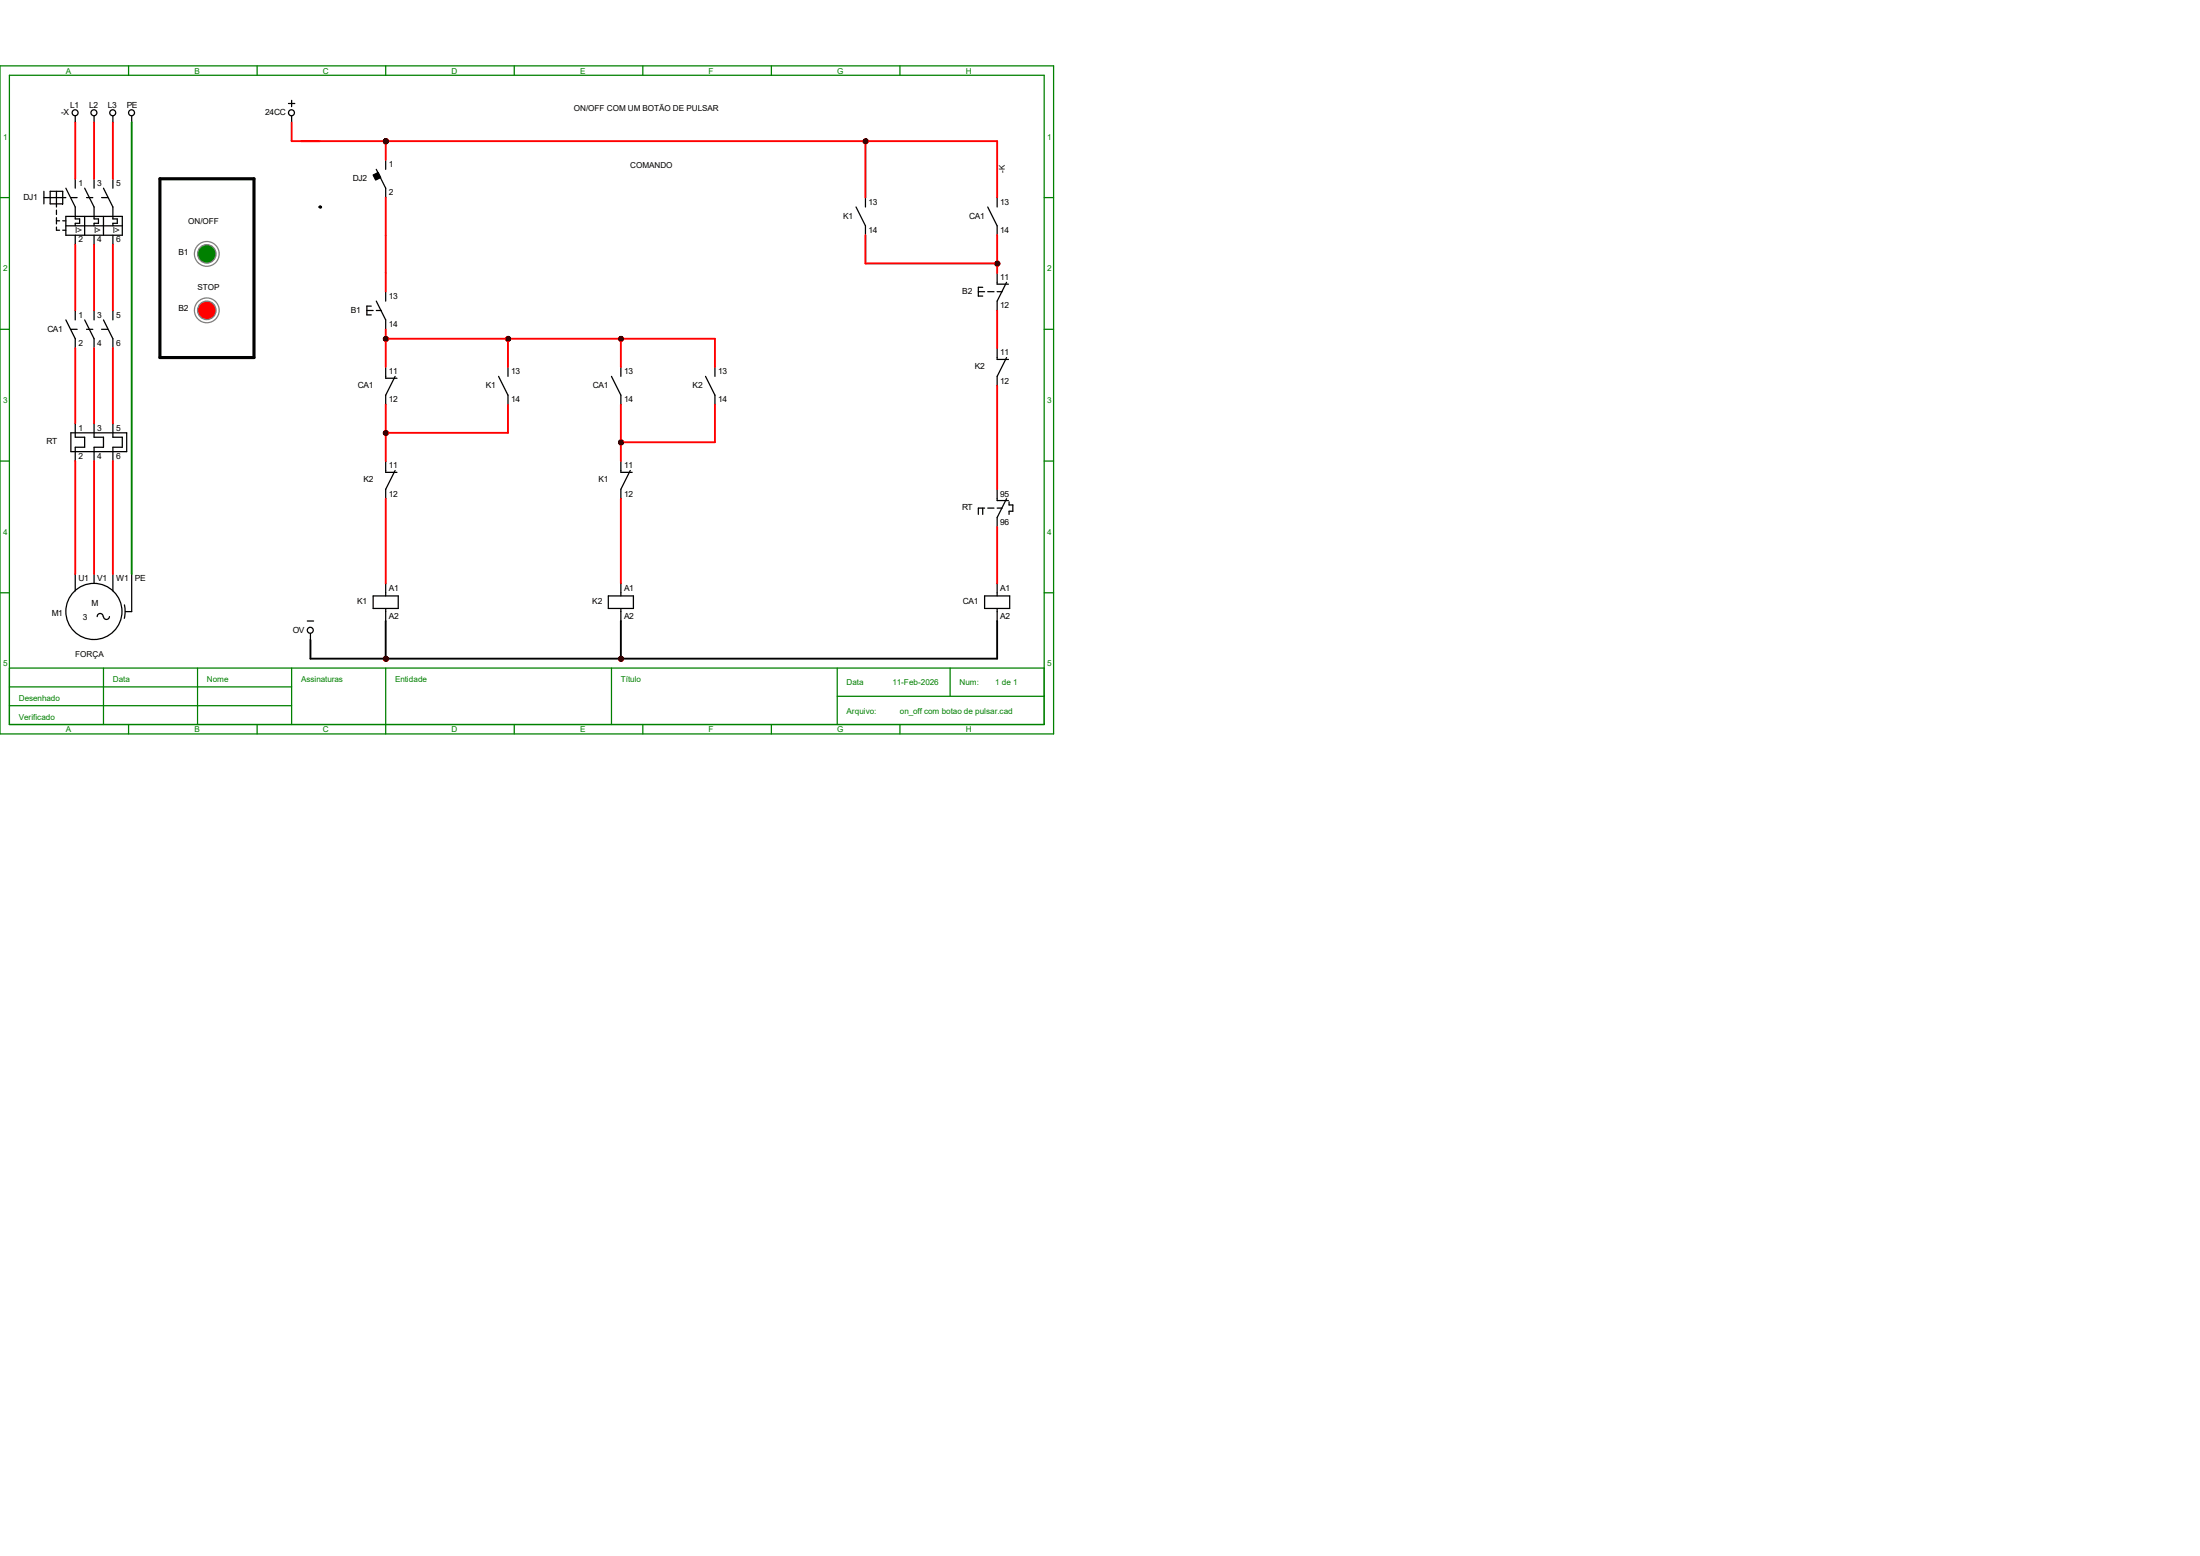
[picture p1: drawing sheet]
<svg xmlns="http://www.w3.org/2000/svg" width="297mm" height="210mm" viewBox="0 0 297 210" stroke-linecap="round" stroke-linejoin="round" font-family="sans-serif">
<g fill="none" stroke="#008000" stroke-width=".17">
<path d="M0 8.9h142.2v90.2h-142.2zM1.3 10.2h139.7v87.6h-139.7zM17.4 8.9v1.3M34.7 8.9v1.3M52.1 8.9v1.3M69.4 8.9v1.3M86.8 8.9v1.3M104.1 8.9v1.3M121.5 8.9v1.3M0 26.7h1.3M141 26.7h1.2M0 44.4h1.3"/>
<path d="M141 44.4h1.2M0 62.2h1.3M141 62.2h1.2M0 80h1.3M1.3 90.2h139.7M1.3 92.7h38.1M1.3 95.2h38.1M14 90.2v7.6M17.4 97.8v1.3M26.7 90.2v7.6M34.7 97.8v1.3M39.4 90.2v7.6"/>
<path d="M52.1 90.2v8.9M69.4 97.8v1.3M82.5 90.2v7.6M86.8 97.8v1.3M104.1 97.8v1.3M113 94h28M113 90.2v7.6M121.5 97.8v1.3M128.3 90.2v3.8M141 80h1.2"/>
</g>
<g fill="none" stroke="#000" stroke-width=".17">
<path d="M10.2 15.7v.8M12.7 15.7v.8M15.2 15.7v.8M17.8 15.7v.8M5.9 25.8v1.7M5.9 26.7h3M6.8 25.8h1.7v1.7h-1.7zM7.6 25.8v2.1M7.6 28.4v.6M7.6 29.4v.8M7.6 30.6v.5h.4M7.6 29.8h.4"/>
<path d="M8.5 29.8h.4M8.5 31.1h.4M8.9 25.4l1.3 2.5v1.6h.6v.6h-.6v.4M8.9 29.2h7.6v2.5h-7.6zM8.9 30.5h7.6M9.6 26.7h.8M10.2 24.1v1.3M10.2 31.7v1.3M11.4 25.4l1.3 2.5v1.6h.6v.6h-.6v.4M11.4 29.2v2.5M11.7 26.7h.8M12.7 24.1v1.3"/>
<path d="M12.7 31.7v1.3M13.7 26.7h.9M14 25.4l1.2 2.5v1.6h.6v.6h-.6v.4M14 29.2v2.5M15.2 24.1v1.3M15.2 31.7v1.3M8.9 43.2l1.3 2.5v1.3M9.6 44.4h.8M9.6 58.4h7.5v2.6h-7.5zM10.2 41.9v1.3M10.2 57.1v1.9h1.2v1.4h-1.2v1.8M11.4 43.2l1.3 2.5v1.3"/>
<path d="M11.7 44.4h.8M12.7 41.9v1.3M12.7 57.1v1.9h1.3v1.4h-1.3v1.8M13.7 44.4h.9M14 43.2l1.2 2.5v1.3M15.2 41.9v1.3M15.2 57.1v1.9h1.3v1.4h-1.3v1.8M10.2 77.5v2.3M12.7 77.5v1.2M15.2 77.5v2.3M17.8 77.5v5h-.9M13.9 83.2a.4 .4 0 0 0-.4-.4 .4 .4 0 0 0-.4 .4"/>
<path d="M14.8 83.2a.4 .4 0 0 1-.4 .4 .4 .4 0 0 1-.4-.4M16.8 81.6l.1 .9-.1 1"/>
<circle cx="10.1" cy="15.2" r=".4"/>
<circle cx="12.7" cy="15.2" r=".4"/>
<circle cx="15.2" cy="15.2" r=".4"/>
<circle cx="17.8" cy="15.2" r=".4"/>
<circle cx="12.7" cy="82.5" r="3.8"/>
</g>
<circle cx="43.2" cy="27.9" r=".17" fill="#000"/>
<circle cx="27.9" cy="34.3" r="1.67" fill="none" stroke="#808080" stroke-width=".17"/>
<circle cx="27.9" cy="34.3" r="1.25" fill="#008000" stroke="#808080" stroke-width=".17"/>
<g fill="none" stroke="#000" stroke-width=".17">
<path d="M38.9 14h.9M39.4 13.5v.9M39.4 15.7v.8M133.3 27.9l1.3 2.6v1.2M134.6 26.7v1.2M52.1 49.5v1.6h1.5M53.3 50.8l-1.2 2.5v1.3M134.6 47v1.5h1.5M135.9 48.3l-1.3 2.5v1.3M52.1 62.2v1.6h1.5M52.1 78.7v1.7M53.3 63.5l-1.2 2.5v1.3"/>
<path d="M83.8 62.2v1.6h1.5M83.8 78.7v1.7M85.1 63.5l-1.3 2.5v1.3M134.6 78.7v1.7M41.5 83.8h.8M41.9 85.5v.9M50.4 80.4h3.4v1.7h-3.4zM52.1 82.1v1.7M82.1 80.4h3.4v1.7h-3.4zM83.8 82.1v1.7M132.9 80.4h3.4v1.7h-3.4zM134.6 82.1v1.7"/>
<circle cx="39.3" cy="15.2" r=".4"/>
<circle cx="41.9" cy="85.1" r=".4"/>
</g>
<g fill="#f00" stroke="#800000" stroke-width=".17">
<circle cx="52.1" cy="88.9" r=".28"/>
<circle cx="83.8" cy="88.9" r=".28"/>
</g>
<path d="M115.6 27.9l1.2 2.6v1.2M116.8 26.7v1.2" fill="none" stroke="#000" stroke-width=".17"/>
<circle cx="116.9" cy="19.1" r=".28" fill="#f00" stroke="#800000" stroke-width=".17"/>
<path d="M52.1 39.4v1.2M49.5 41.9h.9M50.1 41.3h-.6v1.2h.6M50.8 40.6l1.3 2.6v1.2M50.8 41.9h.7" fill="none" stroke="#000" stroke-width=".17"/>
<circle cx="52.1" cy="19.1" r=".28" fill="#f00" stroke="#800000" stroke-width=".17"/>
<g fill="none" stroke="#000" stroke-width=".17">
<path d="M50.8 22.9l1.3 2.5v1.3M52.1 21.6v1.3M67.3 50.8l1.3 2.5v1.3M68.6 49.5v1.3M82.5 50.8l1.3 2.5v1.3M83.8 49.5v1.3M95.2 50.8l1.3 2.5v1.3M96.5 49.5v1.3M132.7 68.6v.8M132.9 68.6h-.8v.8M133.3 68.6h.9M134.6 66v1.6h1.5"/>
<path d="M134.6 68.6h.7M135.9 67.3l-1.3 2.5v1.3M136.2 67.7v.5h.5v.8h-.5v.4"/>
</g>
<path d="M50.4 23.6l.7-.3 .3 .7-.7 .3z" fill-rule="evenodd" fill="#000" stroke="#000" stroke-width=".17"/>
<g fill="#f00" stroke="#800000" stroke-width=".17">
<circle cx="52.1" cy="19.1" r=".28"/>
<circle cx="52.1" cy="58.4" r=".28"/>
<circle cx="52.1" cy="45.7" r=".28"/>
<circle cx="83.8" cy="45.7" r=".28"/>
<circle cx="68.6" cy="45.7" r=".28"/>
<circle cx="83.8" cy="59.7" r=".28"/>
</g>
<circle cx="27.9" cy="41.9" r="1.67" fill="none" stroke="#808080" stroke-width=".17"/>
<circle cx="27.9" cy="41.9" r="1.25" fill="#f00" stroke="#808080" stroke-width=".17"/>
<path d="M21.6 24.1h12.7v24.2h-12.7z" fill="none" stroke="#000" stroke-width=".42"/>
<path d="M132.1 39.4h.8M132.7 38.8h-.6v1.2h.6M133.3 39.4h.9M134.6 36.8v1.6h1.5M134.6 39.4h.7M135.9 38.1l-1.3 2.5v1.3" fill="none" stroke="#000" stroke-width=".17"/>
<circle cx="134.6" cy="35.6" r=".28" fill="#f00" stroke="#800000" stroke-width=".17"/>
<g fill="#f00" stroke="#800000" stroke-width=".25">
<circle cx="52.1" cy="88.9" r=".28"/>
<circle cx="83.8" cy="88.9" r=".28"/>
<circle cx="116.9" cy="19.1" r=".28"/>
<circle cx="52.1" cy="19.1" r=".28"/>
<circle cx="52.1" cy="58.4" r=".28"/>
<circle cx="52.1" cy="45.7" r=".28"/>
<circle cx="83.8" cy="45.7" r=".28"/>
<circle cx="68.6" cy="45.7" r=".28"/>
<circle cx="83.8" cy="59.7" r=".28"/>
<circle cx="134.6" cy="35.6" r=".28"/>
</g>
<path d="M17.8 16.5v61" fill="none" stroke="#008000" stroke-width=".25"/>
<g fill="none" stroke="#f00" stroke-width=".25">
<path d="M10.2 16.5v7.6M12.7 16.5v7.6M15.2 16.5v7.6M39.4 16.5v2.5h95.2v7.7M52.1 19v2.6M116.8 19v7.7M10.2 33v8.9M12.7 33v8.9M15.2 33v8.9M52.1 26.7v12.7M116.8 31.7v3.9h17.8M134.6 31.7v5.1"/>
<path d="M10.2 47v10.1M12.7 47v10.1M15.2 47v10.1M52.1 44.4v5.1M52.1 54.6v7.6M52.1 45.7h44.4v3.8M68.6 45.7v3.8M68.6 54.6v3.8h-16.5M83.8 45.7v3.8M83.8 54.6v7.6M96.5 54.6v5.1h-12.7M134.6 41.9v5.1"/>
<path d="M134.6 52.1v13.9M10.2 62.2v15.3M12.7 62.2v15.3M15.2 62.2v15.3M52.1 67.3v11.4M83.8 67.3v11.4M134.6 71.1v7.6"/>
</g>
<path d="M52.1 83.8v5.1M83.8 83.8v5.1M134.6 83.8v5.1h-92.7v-2.5" fill="none" stroke="#000" stroke-width=".25"/>
<g fill="#800000" stroke="#800000" stroke-width=".25">
<circle cx="52.1" cy="88.9" r=".28"/>
<circle cx="83.8" cy="88.9" r=".28"/>
<circle cx="116.9" cy="19.1" r=".28"/>
<circle cx="52.1" cy="19.1" r=".28"/>
<circle cx="52.1" cy="58.4" r=".28"/>
<circle cx="52.1" cy="45.7" r=".28"/>
<circle cx="83.8" cy="45.7" r=".28"/>
<circle cx="68.6" cy="45.7" r=".28"/>
<circle cx="83.8" cy="59.7" r=".28"/>
<circle cx="134.6" cy="35.6" r=".28"/>
</g>
<g font-size="1.1" fill="#008000">
<text x="8.9" y="9.9">A</text>
<text x="26.2" y="9.9">B</text>
<text x="43.6" y="9.9">C</text>
<text x="61" y="9.9">D</text>
<text x="78.3" y="9.9">E</text>
<text x="95.7" y="9.9">F</text>
<text x="113" y="9.9">G</text>
<text x="130.4" y="9.9">H</text>
<text x=".4" y="18.8">1</text>
<text x="141.4" y="18.8">1</text>
<text x=".4" y="36.6">2</text>
<text x="141.4" y="36.6">2</text>
<text x=".4" y="54.4">3</text>
<text x="141.4" y="54.4">3</text>
<text x=".4" y="72.2">4</text>
<text x="141.4" y="72.2">4</text>
<text x=".4" y="90">5</text>
<text x="141.4" y="90">5</text>
<text x="2.5" y="94.6">Desenhado</text>
<text x="15.2" y="92.1">Data</text>
<text x="27.9" y="92.1">Nome</text>
<text x="40.6" y="92.1">Assinaturas</text>
<text x="53.3" y="92.1">Entidade</text>
<text x="83.8" y="92.1">Título</text>
<text x="114.3" y="92.5">Data</text>
<text x="120.5" y="92.5">11-Feb-2026</text>
<text x="129.5" y="92.5">Num:</text>
<text x="134.4" y="92.5">1 de 1</text>
<text x="2.5" y="97.2">Verificado</text>
<text x="8.9" y="98.8">A</text>
<text x="26.2" y="98.8">B</text>
<text x="43.6" y="98.8">C</text>
<text x="61" y="98.8">D</text>
<text x="78.3" y="98.8">E</text>
<text x="95.7" y="98.8">F</text>
<text x="113" y="98.8">G</text>
<text x="114.3" y="96.3">Arquivo:</text>
<text x="121.5" y="96.3">on_off com botao de pulsar.cad</text>
<text x="130.4" y="98.8">H</text>
</g>
<g font-size="1.1">
<text x="8.3" y="15.5">-X</text>
<text x="9.5" y="14.5">L1</text>
<text x="12" y="14.5">L2</text>
<text x="14.6" y="14.5">L3</text>
<text x="17.1" y="14.5">PE</text>
<text x="35.8" y="15.5">24CC</text>
<text x="77.5" y="15">ON/OFF COM UM BOTÃO DE PULSAR</text>
<text x="52.5" y="22.6">1</text>
<text x="85.1" y="22.6">COMANDO</text>
<text x="135.6" y="23.3" transform="rotate(-90 135.6 23.3)">-K</text>
<text x="3.2" y="27">DJ1</text>
<text x="10.6" y="25.1">1</text>
<text x="13.1" y="25.1">3</text>
<text x="15.7" y="25.1">5</text>
<text x="47.6" y="24.4">DJ2</text>
<text x="52.5" y="26.4">2</text>
<text x="113.8" y="29.5">K1</text>
<text x="117.3" y="27.6">13</text>
<text x="130.9" y="29.5">CA1</text>
<text x="135" y="27.6">13</text>
<text x="10.2" y="31.5">I&gt;</text>
<text x="10.6" y="32.7">2</text>
<text x="12.7" y="31.5">I&gt;</text>
<text x="13.1" y="32.7">4</text>
<text x="15.2" y="31.5">I&gt;</text>
<text x="15.7" y="32.7">6</text>
<text x="24.1" y="34.4">B1</text>
<text x="25.4" y="30.3">ON/OFF</text>
<text x="117.3" y="31.5">14</text>
<text x="135" y="31.5">14</text>
<text x="26.7" y="39.2">STOP</text>
<text x="52.5" y="40.3">13</text>
<text x="129.9" y="39.7">B2</text>
<text x="135" y="37.8">11</text>
<text x="135" y="41.6">12</text>
<text x="6.4" y="44.7">CA1</text>
<text x="10.6" y="42.9">1</text>
<text x="10.6" y="46.7">2</text>
<text x="13.1" y="42.9">3</text>
<text x="13.1" y="46.7">4</text>
<text x="15.7" y="42.9">5</text>
<text x="15.7" y="46.7">6</text>
<text x="24.1" y="42">B2</text>
<text x="47.4" y="42.2">B1</text>
<text x="52.5" y="44.2">14</text>
<text x="135" y="48">11</text>
<text x="48.3" y="52.4">CA1</text>
<text x="52.5" y="50.5">11</text>
<text x="65.6" y="52.4">K1</text>
<text x="69" y="50.5">13</text>
<text x="80.1" y="52.4">CA1</text>
<text x="84.2" y="50.5">13</text>
<text x="93.5" y="52.4">K2</text>
<text x="96.9" y="50.5">13</text>
<text x="131.6" y="49.8">K2</text>
<text x="135" y="51.8">12</text>
<text x="6.3" y="60">RT</text>
<text x="10.6" y="58.1">1</text>
<text x="13.1" y="58.1">3</text>
<text x="15.7" y="58.1">5</text>
<text x="52.5" y="54.3">12</text>
<text x="69" y="54.3">14</text>
<text x="84.2" y="54.3">14</text>
<text x="96.9" y="54.3">14</text>
<text x="10.6" y="61.9">2</text>
<text x="13.1" y="61.9">4</text>
<text x="15.7" y="61.9">6</text>
<text x="49.1" y="65.1">K2</text>
<text x="52.5" y="63.2">11</text>
<text x="80.8" y="65.1">K1</text>
<text x="84.2" y="63.2">11</text>
<text x="52.5" y="67">12</text>
<text x="84.2" y="67">12</text>
<text x="129.9" y="68.9">RT</text>
<text x="135" y="67">95</text>
<text x="135" y="70.8">96</text>
<text x="7" y="83.1">M1</text>
<text x="10.6" y="78.4">U1</text>
<text x="11.2" y="83.7">3</text>
<text x="12.4" y="81.8">M</text>
<text x="13.1" y="78.4">V1</text>
<text x="15.7" y="78.4">W1</text>
<text x="18.2" y="78.4">PE</text>
<text x="48.2" y="81.6">K1</text>
<text x="52.5" y="79.7">A1</text>
<text x="52.5" y="83.5">A2</text>
<text x="80" y="81.6">K2</text>
<text x="84.2" y="79.7">A1</text>
<text x="84.2" y="83.5">A2</text>
<text x="130" y="81.6">CA1</text>
<text x="135" y="79.7">A1</text>
<text x="135" y="83.5">A2</text>
<text x="10.2" y="88.7">FORÇA</text>
<text x="39.5" y="85.4">OV</text>
</g>
</svg>
